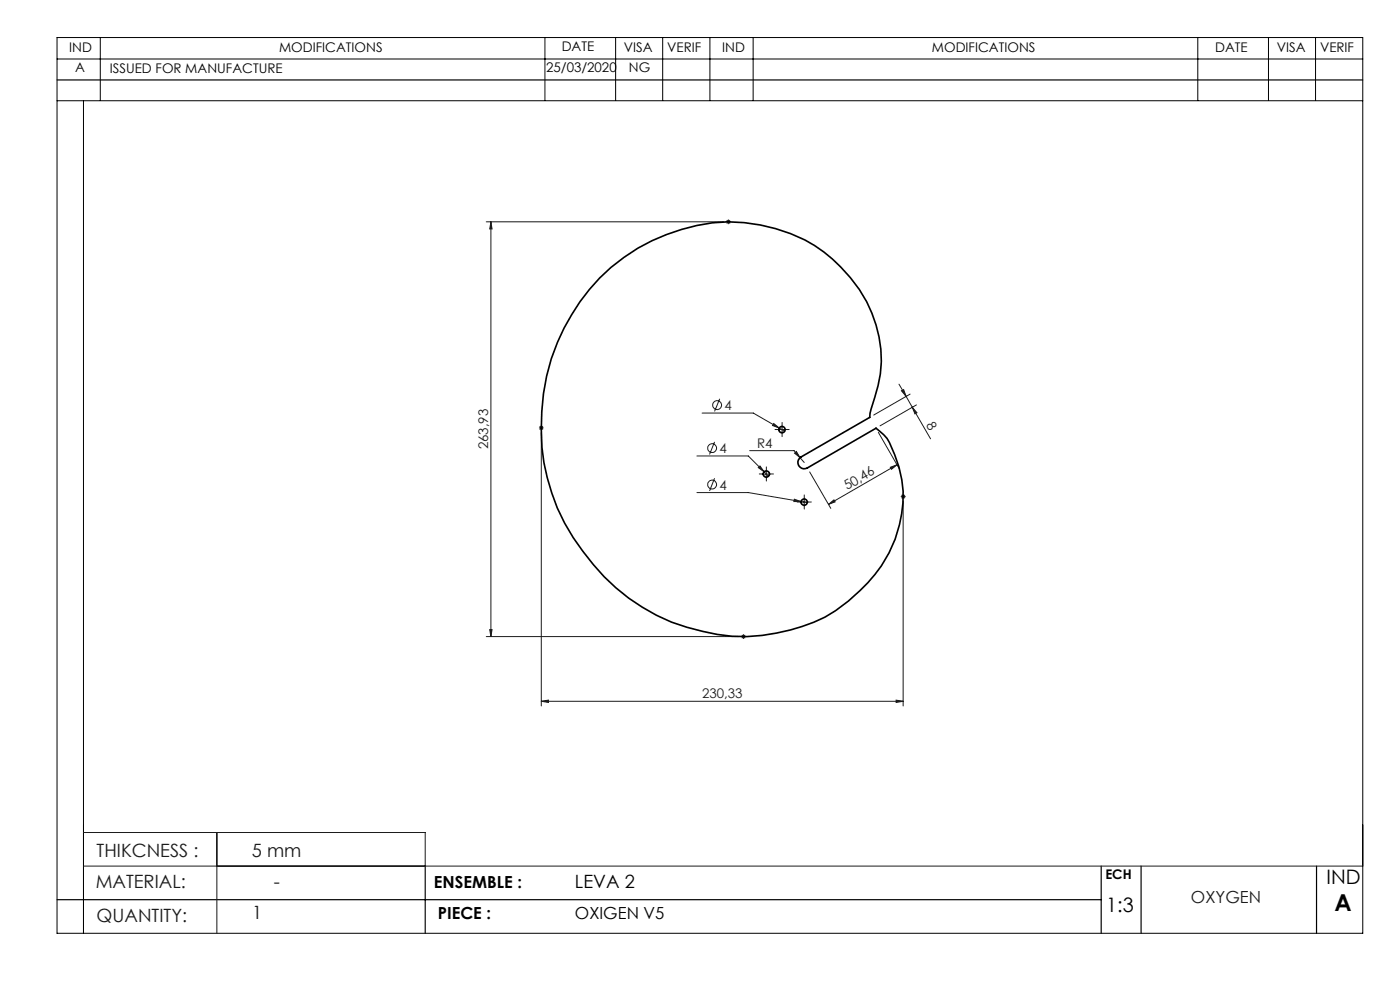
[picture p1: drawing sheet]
<svg xmlns="http://www.w3.org/2000/svg" width="297mm" height="210mm" viewBox="0 0 297 210" stroke-linecap="round" stroke-linejoin="round" font-family="sans-serif">
<g fill="none" stroke="#191924" stroke-width=".21">
<path d="M103.2 47.1h50.3M104.1 47.1l.3 1.5h-.5zM104.1 47.1v87.9M154 47.1h1M154.2 46.7l.7 .7M154.5 46.6v.9M154.9 46.7l-.7 .7M114.3 90.8h1M114.5 90.4l.7 .7M114.8 90.2v1.1M114.8 91.7v58M115.2 90.4l-.7 .7"/>
<path d="M147.8 96.7h11l3.3 3.4M148.9 87.6h10.9l6.7 3.9M151.6 93.7l-1.1 2.7M152.7 84.6l-1.1 2.7M159 95.6h9.5l1.2 1.5M161.2 98.8l.9 1.3-1.2-.9zM162.6 99.7v1.7M164.1 89.8l1.2 1-1.4-.5zM165.1 91.1h1.6M165.9 90.3v1.7M168.6 96.1l.3-.3 .8 1.3zM169.7 97.1l.9 1"/>
<path d="M186.3 91.7l4.5 7.7M188.9 99.1l1.4-.5-1.2 .9zM190.3 98.6l-14.5 8.4M190.7 81.5l1.5 2.6M191.2 82.9l.5-.3 .5 1.5zM192.2 84.1l1.3 2.3M193.1 83.6l-7.8 4.4M193.5 86.4l1 1.2-.4 .2zM193.5 86.4l3.9 6.7M194.4 85.9l-7.7 4.4M147.8 104.5h11l11.1 1.9M151.6 101.5l-1.1 2.6"/>
<path d="M161.7 100.6h1.7M162.1 100.1l.9 .9M168.5 105.9l1.4 .5h-1.5zM169.8 106.5h1.6M169.9 106.4l1.4 .2M170.6 105.7v1.6M171.8 100.1l4.4 7.7M175.8 107l1.1-1 .3 .5zM191.1 105.3h1M191.2 105l.8 .7M191.6 104.8v1M191.6 106.3v43.4"/>
<path d="M192 105l-.8 .7M103.2 135h53.5M103.9 133.6h.5l-.3 1.4zM157.2 135h1M157.4 134.7l.7 .7M157.7 134.5v1M158.1 134.7l-.7 .7M114.8 148.8l1.5-.3v.5zM114.8 148.8h76.8M190.1 148.5l1.5 .3-1.5 .2zM17.7 176.6h72.5v7.1M46 176.6v21.4"/>
<path d="M17.7 183.7h271.4"/>
<circle cx="151.1" cy="95.1" r=".95"/>
<circle cx="152.1" cy="85.9" r=".95"/>
<circle cx="151.1" cy="102.8" r=".95"/>
</g>
<path d="M162.6 99.7v-.7M165.1 91.1h-.7M165.9 90.3v-.7M165.9 91.9v.7M166.7 91.1h.7M161.7 100.5h-.6M162.6 101.4v.6M163.4 100.5h.7M169.8 106.5h-.7M170.6 105.7v-.7M170.6 107.3v.7M171.5 106.5h.6" fill="none" stroke="#191924" stroke-width=".21" stroke-dasharray="15.2 1.3 1.3 1.3"/>
<g fill="none" stroke="#000" stroke-width=".21">
<path d="M12.1 12.5h277M12.1 8h277v190h-277zM21.3 8v13.3M115.6 8v13.3M130.6 8v13.3M140.6 8v13.3M150.6 8v13.3M159.8 8v13.3M254.1 8v13.3M269.1 8v13.3M279.1 8v13.3M12.1 21.4h277"/>
<path d="M17.7 21.4v176.6"/>
</g>
<path d="M12.1 17h277M12.1 190.8h221.5M90.2 183.7v14.3M233.6 183.7v14.3M242.1 183.7v14.3M279.3 183.7v14.3" fill="none" stroke="#000" stroke-width=".25"/>
<g fill="#191924">
<path d="M114.8 148.8l1.5-.3v.5zM190.1 148.5l1.5 .3-1.5 .2z"/>
<path d="M104.1 47.1l.3 1.5h-.5zM103.9 133.6h.5l-.3 1.4z"/>
<path d="M164.1 89.8l-.2 .5 1.4 .5zM161.2 98.8l-.3 .4 1.2 .9zM168.5 105.9l-.1 .5h1.5zM168.6 96.1l1.1 1-.8-1.3z"/>
<path d="M188.9 99.1l1.4-.5-1.2 .9zM175.8 107l1.1-1 .3 .5z"/>
<path d="M191.2 82.9l.5-.3 .5 1.5zM193.5 86.4l1 1.2-.4 .2z"/>
</g>
<g fill="none" stroke="#000" stroke-width=".35">
<path d="M127.2 59a40.5 40.5 0 0 1 27.2-11.9 33 33 0 0 1 23.9 9.5 27.5 27.5 0 0 1 8.5 22.7l-.5 2.5-1.7 5.9-.1 .8-14.6 8.4a1.34 1.34 0 0 0-.5 1.9 1.34 1.34 0 0 0 1.9 .5l14.5-8.5a9.6 9.6 0 0 1 4 5.6 24.4 24.4 0 0 1-1.2 20.9 35.1 35.1 0 0 1-16 14.7 38.4 38.4 0 0 1-26.9 1.1 41.9 41.9 0 0 1-22.1-16.2 43.7 43.7 0 0 1-8.3-33.4 44.2 44.2 0 0 1 11.9-24.5z"/>
<circle cx="165.9" cy="91.1" r=".67"/>
<circle cx="162.6" cy="100.5" r=".67"/>
<circle cx="170.6" cy="106.5" r=".67"/>
</g>
<text font-size="4.9" x="283.1" y="193.3">A</text>
<g font-size="4.2">
<text x="281.4" y="187.6">IND</text>
<text x="234.7" y="193.4">1:3</text>
</g>
<g font-size="3.9" fill="#191924">
<text x="20.5" y="181.8">THIKCNESS :</text>
<text x="53.5" y="181.8">5 mm</text>
<text x="20.3" y="188.3">MATERIAL:</text>
<text x="58.1" y="188.4">-</text>
<text x="20.5" y="195.5">QUANTITY:</text>
<text x="53.5" y="195">1</text>
</g>
<text font-size="3.9" x="122" y="188.4">LEVA 2</text>
<g font-size="3.5">
<text x="92.1" y="188.4">ENSEMBLE :</text>
<text x="92.9" y="195">PIECE :</text>
<text x="122" y="195">OXIGEN V5</text>
</g>
<text font-size="3.5" fill="#191924" x="252.7" y="191.5">OXYGEN</text>
<g font-size="2.8">
<text x="14.7" y="11">IND</text>
<text x="59.2" y="11">MODIFICATIONS</text>
<text x="119.2" y="10.9">DATE</text>
<text x="132.4" y="11">VISA</text>
<text x="141.5" y="11">VERIF</text>
<text x="153.2" y="11">IND</text>
<text x="197.7" y="11">MODIFICATIONS</text>
<text x="257.8" y="11">DATE</text>
<text x="270.8" y="11">VISA</text>
<text x="280" y="11.1">VERIF</text>
<text x="16" y="15.3">A</text>
<text x="23.3" y="15.5">ISSUED FOR MANUFACTURE</text>
<text x="115.9" y="15.3">25/03/2020</text>
<text x="133.4" y="15.3">NG</text>
<text x="234.5" y="186.5">ECH</text>
</g>
<g font-size="2.8" fill="#191924">
<text x="153.7" y="87">4</text>
<text x="103.5" y="95.3" transform="rotate(-90 103.5 95.3)">263,93</text>
<text x="160.6" y="95">R4</text>
<text x="196.4" y="90.1" transform="rotate(60 196.4 90.1)">8</text>
<text x="152.6" y="96.1">4</text>
<text x="152.6" y="103.8">4</text>
<text x="179.7" y="104" transform="rotate(-30 179.7 104)">50,46</text>
<text x="148.9" y="148.1">230,33</text>
</g>
</svg>
